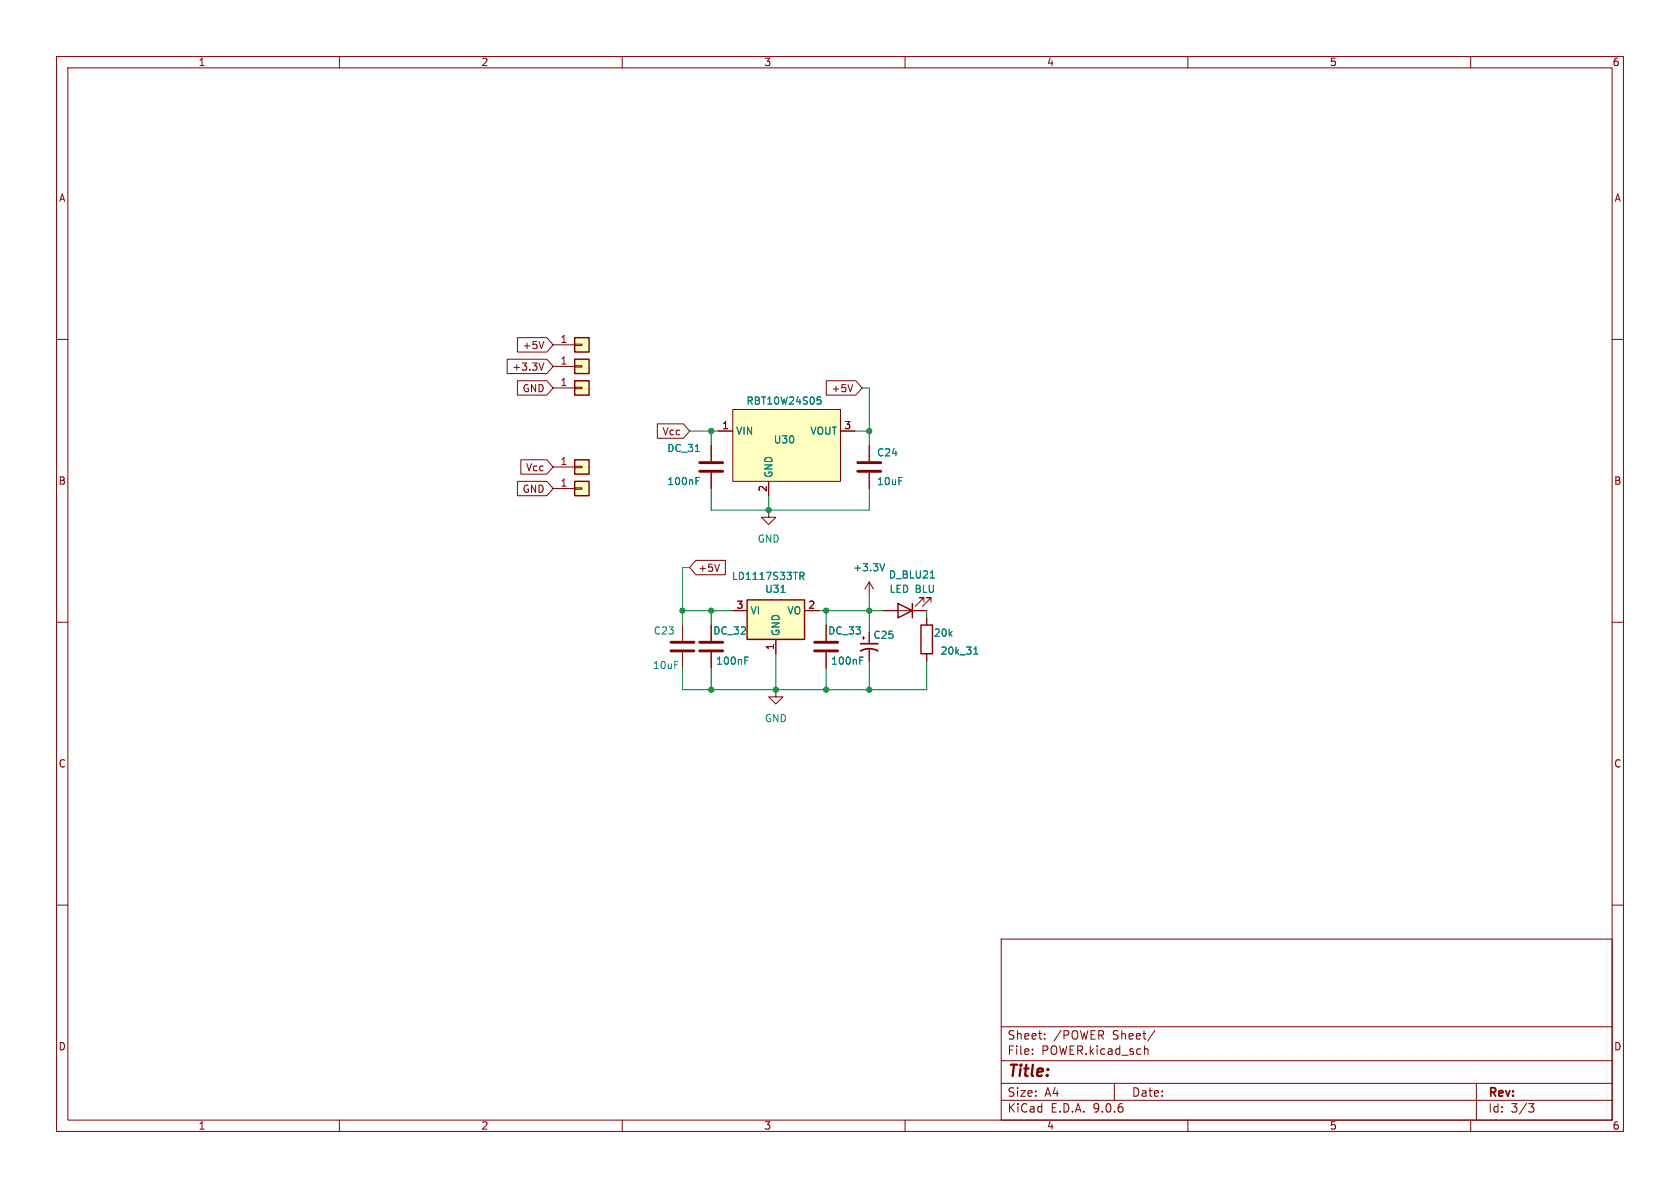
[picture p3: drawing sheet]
<svg xmlns="http://www.w3.org/2000/svg" width="297mm" height="210mm" viewBox="0 0 297 210" stroke-linecap="round" stroke-linejoin="round" font-family="sans-serif">
<g fill="none" stroke="#840000" stroke-width=".18">
<path d="M10 10h277v190h-277zM12 12h273v186h-273zM60 10v2M110 10v2M160 10v2M210 10v2M260 10v2M10 60h2M285 60h2M135.9 90.2v1.2h1.3l-1.3 1.3-1.3-1.3h1.3M10 110h2M156.2 108h7.6"/>
<path d="M163.3 106.4v-.7h-.7h.7l-1.5 1.5M164.6 106.4v-.7h-.8h.8l-1.5 1.5M285 110h2M10 160h2M177 166h108v32h-108zM285 160h2M60 198v2M110 198v2M160 198v2M177 194.5h108M177 191.5h108M177 187.5h108"/>
<path d="M177 181.5h108M182.5 186.3v.1M182.5 185.5v.1M184.7 183.6v.1M184.7 182.8v.1M197 191.5v3M202.4 185.5h.5l.1 .9M204.2 182.1l-1.3 2M210 198v2M260 198v2M261 191.5v6.5M270.2 195.1h1l-.5 .6 .4 .1 .1 .5-.3 .3h-.4"/>
</g>
<path d="M158.7 106.7l2.6 1.3-2.6 1.2zM161.3 106.7v2.5" fill="none" stroke="#840000" stroke-width=".25"/>
<path d="M164.5 102.2h.7" fill="none" stroke="#008484" stroke-width=".18"/>
<path d="M132.1 106h10.1v7h-10.1z" fill="#ffffc2"/>
<path d="M132.1 106h10.1v7h-10.1z" fill="none" stroke="#840000" stroke-width=".25"/>
<path d="M153.7 78.7v2.8M153.7 83.6v2.8M129.5 108h2.6M137.2 113v2.6M142.2 108h2.6M153.7 102.9v2.5M153.7 102.9l-.8 1.2M153.7 102.9l.7 1.2" fill="none" stroke="#840000" stroke-width=".18"/>
<path d="M156.4 99.6l-.4 1.3M138.1 104.7h.7M141.4 101.2h.5l.2 .2-.1 .4h-.6M141.7 101.8l.4 .6" fill="none" stroke="#008484" stroke-width=".18"/>
<path d="M151.6 81.8h4.1M151.6 83.3h4.1" fill="none" stroke="#840000" stroke-width=".51"/>
<path d="M101.6 63.5h2.5v2.5h-2.5z" fill="#ffffc2"/>
<path d="M101.6 63.5h2.5v2.5h-2.5z" fill="none" stroke="#840000" stroke-width=".25"/>
<path d="M97.8 64.8h3.8M101.6 64.6h1.3v.3h-1.3z" fill="none" stroke="#840000" stroke-width=".18"/>
<path d="M101.6 59.7h2.5v2.5h-2.5z" fill="#ffffc2"/>
<path d="M101.6 59.7h2.5v2.5h-2.5z" fill="none" stroke="#840000" stroke-width=".25"/>
<path d="M97.8 61h3.8M101.6 60.8h1.3v.3h-1.3zM125.7 78.7v2.8M125.7 83.6v2.8" fill="none" stroke="#840000" stroke-width=".18"/>
<path d="M123.7 81.8h4.1M123.7 83.3h4.1" fill="none" stroke="#840000" stroke-width=".51"/>
<path d="M122.9 79.8h.8M123 85h.5M123 84.4h.7" fill="none" stroke="#008484" stroke-width=".18"/>
<path d="M101.6 67.3h2.5v2.6h-2.5z" fill="#ffffc2"/>
<path d="M101.6 67.3h2.5v2.6h-2.5z" fill="none" stroke="#840000" stroke-width=".25"/>
<path d="M97.8 68.6h3.8M101.6 68.5h1.3v.2h-1.3z" fill="none" stroke="#840000" stroke-width=".18"/>
<path d="M101.6 85.1h2.5v2.5h-2.5z" fill="#ffffc2"/>
<path d="M101.6 85.1h2.5v2.5h-2.5z" fill="none" stroke="#840000" stroke-width=".25"/>
<path d="M97.8 86.4h3.8M101.6 86.2h1.3v.3h-1.3z" fill="none" stroke="#840000" stroke-width=".18"/>
<path d="M101.6 81.3h2.5v2.5h-2.5z" fill="#ffffc2"/>
<path d="M101.6 81.3h2.5v2.5h-2.5z" fill="none" stroke="#840000" stroke-width=".25"/>
<path d="M97.8 82.6h3.8M101.6 82.4h1.3v.3h-1.3z" fill="none" stroke="#840000" stroke-width=".18"/>
<path d="M129.5 72.4h19.1v12.7h-19.1z" fill="#ffffc2"/>
<g fill="none" stroke="#840000" stroke-width=".18">
<path d="M91.5 59.7h5.2l1.1 1.3-1.1 1.2h-5.2zM89.7 63.5h7l1.1 1.3-1.1 1.2h-7zM91.5 67.3h5.2l1.1 1.3-1.1 1.3h-5.2zM96.1 60.4l-.4 1.2M96.1 64.2l-.4 1.2M116.2 74.9h4.6l1.1 1.3-1.1 1.3h-4.6zM125.7 78.7v2.8M127 76.2h2.5M129.5 72.4h19.1v12.7h-19.1zM146.1 67.3h5.2l1.1 1.3-1.1 1.3h-5.2zM148.6 76.2h2.5M150.7 68l-.4 1.3"/>
<path d="M153.7 78.7v2.8M91.5 85.1h5.2l1.1 1.3-1.1 1.2h-5.2zM92.1 81.3h4.6l1.1 1.3-1.1 1.2h-4.6zM123 99.1h5.2v2.5h-5.2l-1.1-1.3zM125.7 83.6v2.8M127.2 99.7l-.4 1.3M135.9 85.1v2.5M153.7 83.6v2.8M120.6 110.5v2.8M120.6 115.3v2.8M125.7 110.5v2.8M125.7 115.3v2.8"/>
<path d="M129.5 108h2.6M137.2 113v2.6M142.2 108h2.6M146 110.5v2.8M146 115.3v2.8M152.4 112.8h.5M152.7 112.5v.5M153.7 111.8v2M153.7 114.8v2M156.2 108h2.5M161.3 108h2.5M163.8 109.2v1.3"/>
<path d="M163.8 115.6v1.2M137.2 121.9v1.3h1.2l-1.2 1.3-1.3-1.3h1.3"/>
</g>
<g fill="none" stroke="#008484" stroke-width=".18">
<path d="M122.9 79.8h.8M144.5 70.2h.6M144.6 70.7h.3l.3 .2-.2 .5h-.4M123 85h.5M123 84.4h.7M156.4 99.6l-.4 1.3M131.7 116.8h.4M131.7 116.1h.6M138.1 104.7h.7M141.4 101.2h.5l.2 .2-.1 .4h-.6M141.7 101.8l.4 .6M152 116.8h.4"/>
<path d="M152 116.1h.6M164.5 102.2h.7M172.1 115.6h.8M172.1 114.7l.4-.3v1.2"/>
</g>
<path d="M152.1 115.1a3.2 3.2 0 0 1 3.1 0M152.1 113.8h3.1" fill="none" stroke="#840000" stroke-width=".3"/>
<path d="M162.8 110.5h2v5.1h-2z" fill="none" stroke="#840000" stroke-width=".25"/>
<path d="M118.6 113.5h4.1M118.6 115.1h4.1M123.7 113.5h4.1M123.7 115.1h4.1M144 113.5h4.1M144 115.1h4.1" fill="none" stroke="#840000" stroke-width=".51"/>
<g fill="none" stroke="#008400" stroke-width=".18">
<path d="M121.9 76.2h5.1M125.7 76.2v2.5M151.1 76.2h2.6M152.4 68.6h1.3v10.1M125.7 86.4v3.8h28v-3.8M135.9 87.6v2.6M120.6 108h8.9M121.9 100.3h-1.3v10.2M125.7 108v2.5M125.7 118.1v3.8M137.2 115.6v6.3M144.8 108h11.4"/>
<path d="M146 108v2.5M146 118.1v3.8M153.7 105.4v6.4M153.7 116.8v5.1M163.8 116.8v5.1h-43.2v-3.8M163.8 108v1.2"/>
</g>
<g fill="#008400" stroke="#008400" stroke-width=".18">
<circle cx="135.9" cy="90.2" r=".46"/>
<circle cx="125.7" cy="108" r=".46"/>
<circle cx="120.6" cy="108" r=".46"/>
<circle cx="125.7" cy="76.2" r=".46"/>
<circle cx="153.7" cy="76.2" r=".46"/>
<circle cx="146" cy="121.9" r=".46"/>
<circle cx="137.2" cy="121.9" r=".46"/>
<circle cx="153.7" cy="121.9" r=".46"/>
<circle cx="153.7" cy="108" r=".46"/>
<circle cx="146" cy="108" r=".46"/>
<circle cx="125.7" cy="121.9" r=".46"/>
</g>
<text font-size="2.8" fill="#840000" x="178" y="190.9">Title:</text>
<g font-size="2.1" fill="#840000">
<text x="178" y="184">Sheet:</text>
<text x="186.2" y="184">/POWER</text>
<text x="196.7" y="184">Sheet/</text>
<text x="178" y="186.7">File:</text>
<text x="184.1" y="186.7">POWER.kicad_sch</text>
<text x="178" y="196.9">KiCad</text>
<text x="178" y="194.1">Size:</text>
<text x="184.7" y="194.1">A4</text>
<text x="185.7" y="196.9">E.D.A.</text>
<text x="193.3" y="196.9">9.0.6</text>
<text x="200" y="194.1">Date:</text>
<text x="263" y="194.3">Rev:</text>
<text x="263" y="196.9">Id:</text>
<text x="267.1" y="196.9">3/3</text>
</g>
<g font-size="1.8" fill="#840000">
<text x="35" y="11.9">1</text>
<text x="85" y="11.9">2</text>
<text x="135" y="11.9">3</text>
<text x="185" y="11.9">4</text>
<text x="235" y="11.9">5</text>
<text x="285" y="11.9">6</text>
<text x="10.3" y="35.9">A</text>
<text x="285.3" y="35.9">A</text>
<text x="90.5" y="65.7">+3.3V</text>
<text x="92.3" y="61.9">+5V</text>
<text x="99" y="64.5">1</text>
<text x="99" y="60.7">1</text>
<text x="92.3" y="69.5">GND</text>
<text x="99" y="68.3">1</text>
<text x="146.9" y="69.5">+5V</text>
<text x="117" y="77.2">Vcc</text>
<text x="127.6" y="75.9">1</text>
<text x="149.2" y="75.9">3</text>
<text x="92.9" y="83.5">Vcc</text>
<text x="99" y="82.3">1</text>
<text x="10.3" y="85.9">B</text>
<text x="92.3" y="87.3">GND</text>
<text x="99" y="86.1">1</text>
<text x="135.6" y="87.1" transform="rotate(-90 135.6 87.1)">2</text>
<text x="285.3" y="85.9">B</text>
<text x="123.3" y="101.3">+5V</text>
<text x="130.1" y="107.7">3</text>
<text x="142.8" y="107.7">2</text>
<text x="136.9" y="115" transform="rotate(-90 136.9 115)">1</text>
<text x="10.3" y="135.9">C</text>
<text x="285.3" y="135.9">C</text>
<text x="10.3" y="185.9">D</text>
<text x="285.3" y="185.9">D</text>
<text x="35" y="199.9">1</text>
<text x="85" y="199.9">2</text>
<text x="135" y="199.9">3</text>
<text x="185" y="199.9">4</text>
<text x="235" y="199.9">5</text>
<text x="285" y="199.9">6</text>
</g>
<g font-size="1.8" fill="#008484">
<text x="131.9" y="71.7">RBT10W24S05</text>
<text x="130" y="77.1">VIN</text>
<text x="143.2" y="77.1">VOUT</text>
<text x="117.9" y="80.1">DC_31</text>
<text x="136.7" y="78.6">U30</text>
<text x="154.9" y="80.9">C24</text>
<text x="117.9" y="86">100nF</text>
<text x="136.8" y="84.6" transform="rotate(-90 136.8 84.6)">GND</text>
<text x="154.9" y="86">10uF</text>
<text x="133.9" y="96.1">GND</text>
<text x="150.7" y="101.2">+3.3V</text>
<text x="129.3" y="102.7">LD1117S33TR</text>
<text x="135.2" y="105">U31</text>
<text x="157" y="102.5">D_BLU21</text>
<text x="157.2" y="105">LED BLU</text>
<text x="115.5" y="112.4">C23</text>
<text x="126" y="112.4">DC_32</text>
<text x="132.6" y="108.8">VI</text>
<text x="138" y="112.5" transform="rotate(-90 138 112.5)">GND</text>
<text x="139.1" y="108.8">VO</text>
<text x="146.3" y="112.4">DC_33</text>
<text x="154.3" y="113.1">C25</text>
<text x="165" y="112.8">20k</text>
<text x="115.3" y="118.5">10uF</text>
<text x="126.5" y="117.7">100nF</text>
<text x="146.8" y="117.7">100nF</text>
<text x="166.2" y="115.9">20k_31</text>
<text x="135.1" y="127.9">GND</text>
</g>
</svg>
